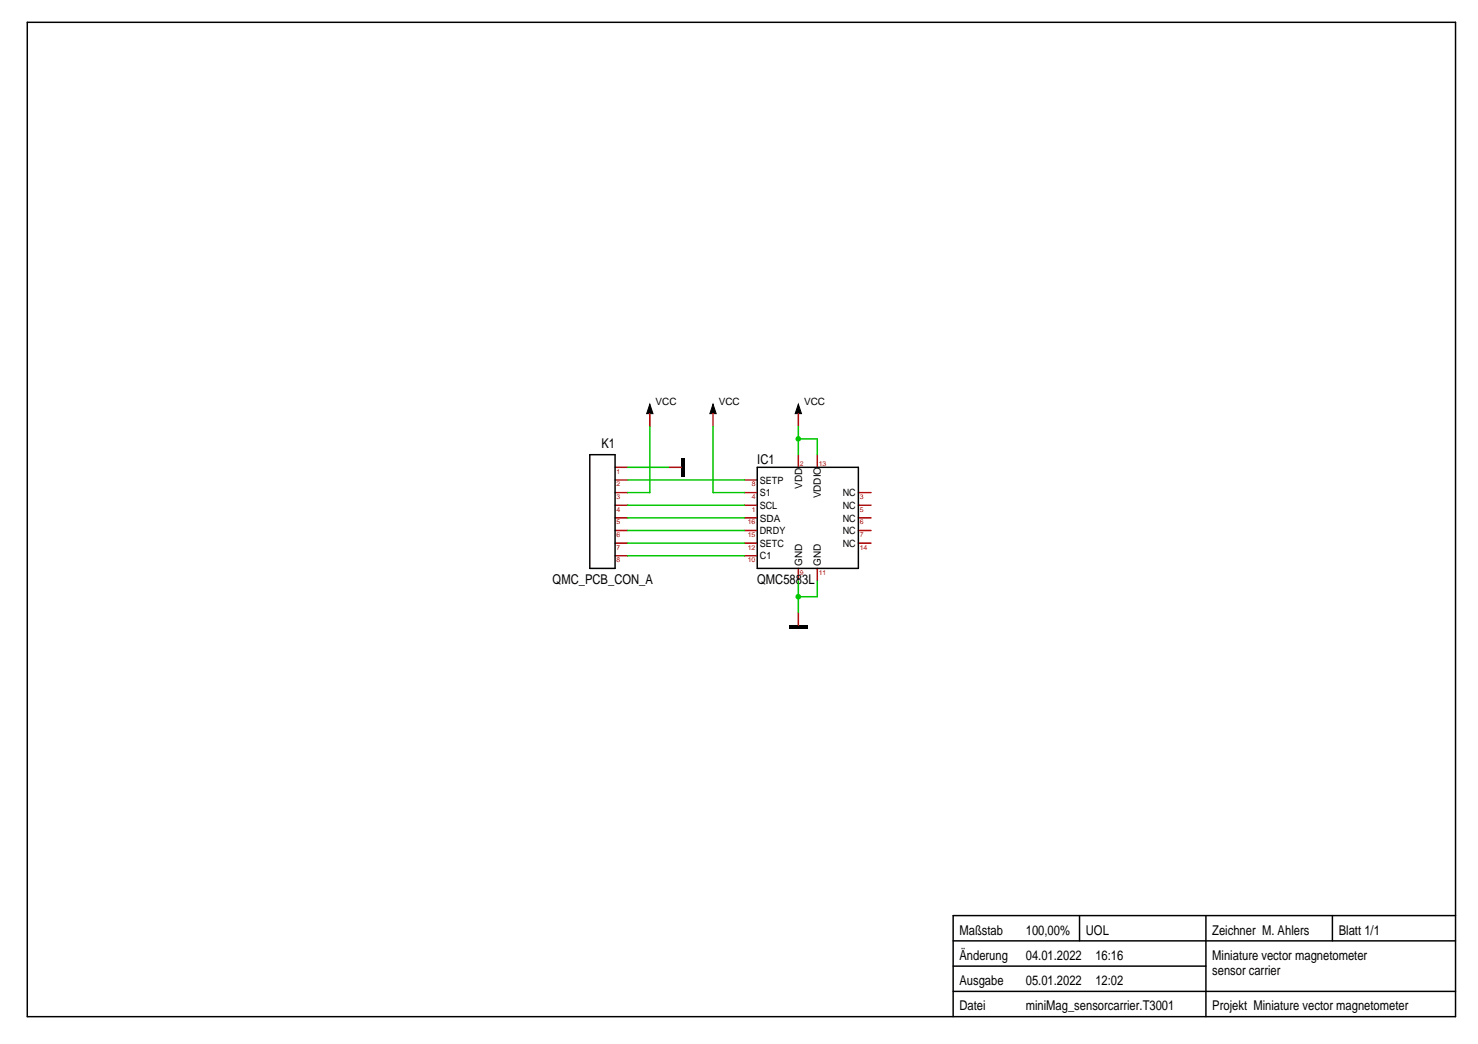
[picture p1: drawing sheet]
<svg xmlns="http://www.w3.org/2000/svg" width="297mm" height="210mm" viewBox="0 0 297 210" stroke-linecap="round" stroke-linejoin="round" font-family="sans-serif">
<path d="M5.5 4.5h287v199.9h-287zM118.5 91.4h5.1v22.9h-5.1zM152.2 94h20.3v20.3h-20.3zM191.6 194.2h50.8M191.6 199.3h100.9M191.6 189.2h100.9M217 184.1v5.1M242.4 184.1v20.3M267.8 184.1v5.1M292.5 184.1h-100.9v20.3" fill="none" stroke="#000" stroke-width=".3"/>
<g fill="none" stroke="#c70000" stroke-width=".3">
<path d="M123.6 99h2.6M123.6 96.5h2.6M123.6 94h2.6M130.6 83.2v2.5M134.4 94h2.5M143.3 83.2v2.5M149.6 99h2.6M149.6 96.5h2.6M160.4 83.2v2.5M160.4 91.4v2.6M164.3 91.4v2.6M172.5 99h2.5"/>
<path d="M123.6 109.2h2.6M123.6 106.7h2.6M123.6 104.1h2.6M123.6 101.6h2.6M123.6 111.7h2.6M149.6 109.2h2.6M149.6 106.7h2.6M149.6 104.1h2.6M149.6 101.6h2.6M149.6 111.7h2.6M160.4 114.3v2.5M164.3 114.3v2.5"/>
<path d="M172.5 109.2h2.5M172.5 106.7h2.5M172.5 104.1h2.5M172.5 101.6h2.5M160.4 123.1v2.6"/>
</g>
<path d="M136.9 92.1h.7v3.8h-.7zM158.5 125.7h3.8v.6h-3.8z" fill="#000"/>
<path d="M130.6 81.3l.6 1.9h-1.2zM143.3 81.3l.6 1.9h-1.2zM160.4 81.3l.7 1.9h-1.3z" fill="#000" stroke="#000" stroke-width=".2"/>
<path d="M126.2 96.5h23.4M126.2 104.1h23.4M126.2 101.6h23.4M126.2 111.7h23.4M126.2 106.7h23.4M126.2 109.2h23.4M164.3 116.8v3.2" fill="none" stroke="#00c700" stroke-width=".3"/>
<circle cx="160.4" cy="120" r=".57" fill="#00c700"/>
<path d="M126.2 94h8.2M164.3 88.2v3.2M160.4 116.8v6.3M160.4 120h3.9" fill="none" stroke="#00c700" stroke-width=".3"/>
<circle cx="160.4" cy="88.2" r=".56" fill="#00c700"/>
<path d="M130.6 85.7v13.3h-4.4M143.3 85.7v13.3h6.3M160.4 85.7v5.7M160.4 88.2h3.9" fill="none" stroke="#00c700" stroke-width=".3"/>
<g font-size="2.7">
<text x="120.9" y="90.1">K1</text>
<text x="152.2" y="93.3">IC1</text>
<text x="111.1" y="117.5">QMC_PCB_CON_A</text>
<text x="152.2" y="117.5">QMC5883L</text>
<text x="192.8" y="187.9">Maßstab</text>
<text x="206.2" y="187.9">100,00%</text>
<text x="218.2" y="187.9">UOL</text>
<text x="243.6" y="187.9">Zeichner M. Ahlers</text>
<text x="269" y="187.9">Blatt 1/1</text>
<text x="192.8" y="193">Änderung</text>
<text x="206.2" y="193">04.01.2022</text>
<text x="220.1" y="193">16:16</text>
<text x="243.6" y="196">sensor carrier</text>
<text x="243.6" y="193">Miniature vector magnetometer</text>
<text x="192.8" y="198.1">Ausgabe</text>
<text x="192.8" y="203.1">Datei</text>
<text x="206.2" y="198.1">05.01.2022</text>
<text x="206.2" y="203.1">miniMag_sensorcarrier.T3001</text>
<text x="220.1" y="198.1">12:02</text>
<text x="243.6" y="203.1">Projekt Miniature vector magnetometer</text>
</g>
<g font-size="2">
<text x="131.7" y="81.4">VCC</text>
<text x="144.4" y="81.4">VCC</text>
<text x="161.6" y="81.4">VCC</text>
<text x="152.7" y="97.2">SETP</text>
<text x="152.7" y="99.8">S1</text>
<text x="161.2" y="98.3" transform="rotate(-90 161.2 98.3)">VDD</text>
<text x="165" y="100.2" transform="rotate(-90 165 100.2)">VDDIO</text>
<text x="169.4" y="99.8">NC</text>
<text x="152.7" y="107.4">DRDY</text>
<text x="152.7" y="104.9">SDA</text>
<text x="152.7" y="102.3">SCL</text>
<text x="169.4" y="107.4">NC</text>
<text x="169.4" y="104.9">NC</text>
<text x="169.4" y="102.3">NC</text>
<text x="152.7" y="109.9">SETC</text>
<text x="152.7" y="112.5">C1</text>
<text x="161.2" y="113.8" transform="rotate(-90 161.2 113.8)">GND</text>
<text x="165" y="113.8" transform="rotate(-90 165 113.8)">GND</text>
<text x="169.4" y="109.9">NC</text>
</g>
<g font-size="1.4" fill="#c70000">
<text x="123.9" y="95.2">1</text>
<text x="160.7" y="93.7">2</text>
<text x="164.5" y="93.7">13</text>
<text x="123.9" y="97.8">2</text>
<text x="123.9" y="100.3">3</text>
<text x="151.1" y="97.8">8</text>
<text x="151.1" y="100.3">4</text>
<text x="172.8" y="100.3">3</text>
<text x="123.9" y="102.9">4</text>
<text x="123.9" y="105.4">5</text>
<text x="123.9" y="108">6</text>
<text x="150.3" y="108">15</text>
<text x="150.3" y="105.4">16</text>
<text x="151.1" y="102.9">1</text>
<text x="172.8" y="108">7</text>
<text x="172.8" y="105.4">6</text>
<text x="172.8" y="102.9">5</text>
<text x="123.9" y="110.5">7</text>
<text x="123.9" y="113">8</text>
<text x="150.3" y="110.5">12</text>
<text x="150.3" y="113">10</text>
<text x="172.8" y="110.5">14</text>
<text x="160.7" y="115.6">9</text>
<text x="164.5" y="115.6">11</text>
</g>
</svg>
